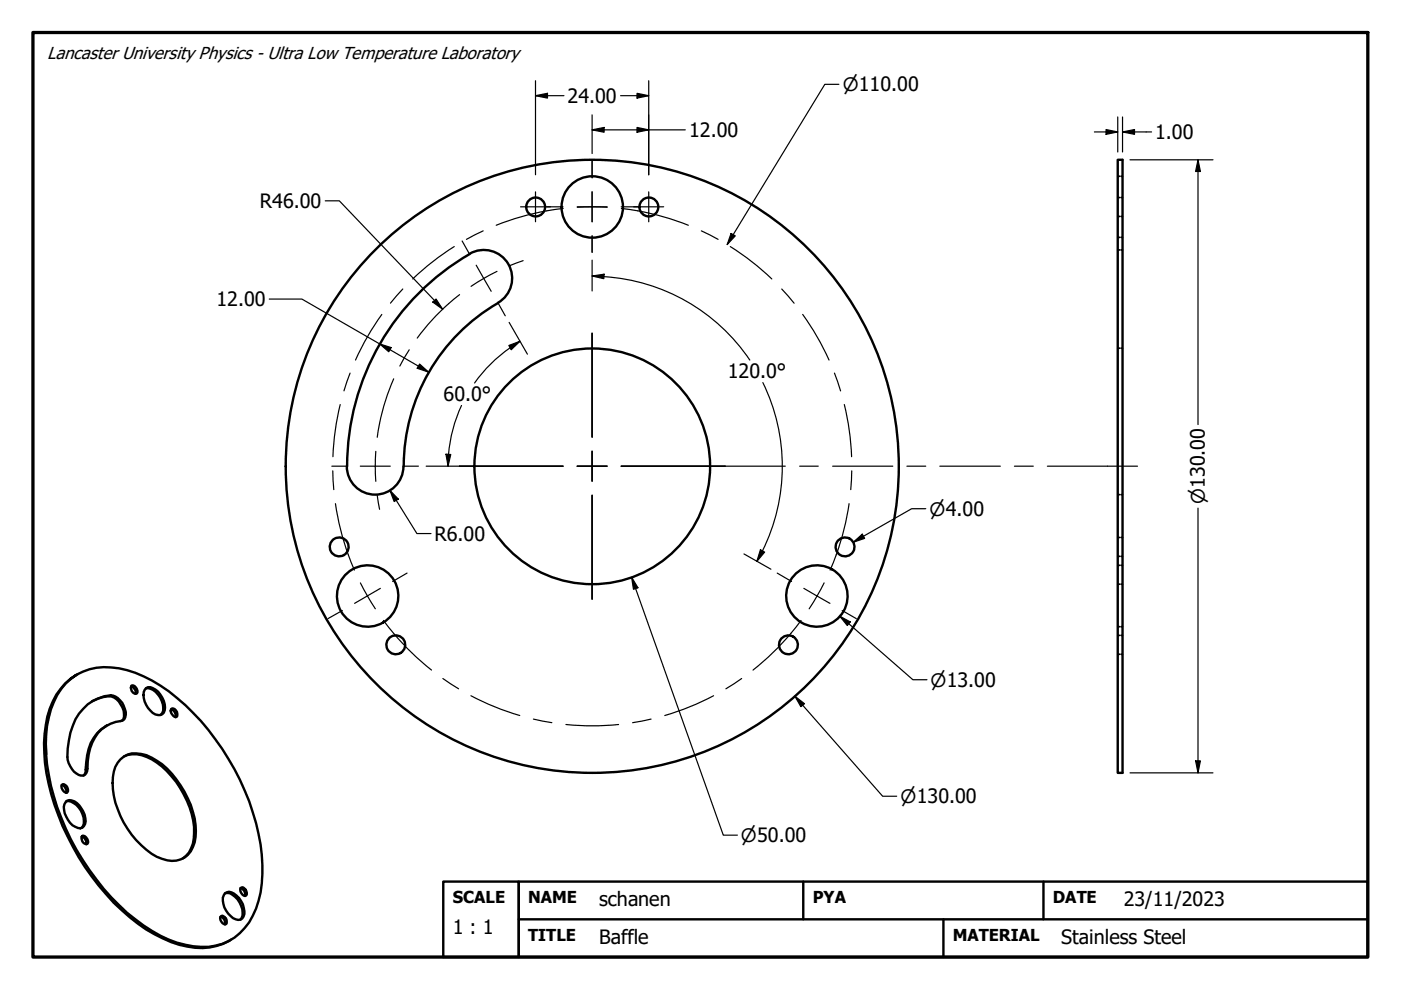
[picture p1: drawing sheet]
<svg xmlns="http://www.w3.org/2000/svg" width="297mm" height="210mm" viewBox="0 0 297 210" stroke-linecap="round" stroke-linejoin="round" font-family="sans-serif">
<!-- layer: Visible (ANSI) -->
<g fill="none" stroke="#000" stroke-width=".51">
<path d="M237 33.9h1v130h-1zM99.6 53.8a6 6 0 0 1 8.2 2.2 6 6 0 0 1-2.2 8.2M99.6 53.9a52 52 0 0 0-26 45M105.6 64.3a40 40 0 0 0-20 34.6M73.5 98.9a6 6 0 0 0 6 6 6 6 0 0 0 6-6M9.7 157.8a18.5 18.5 0 0 1 4.3-12.9 12.1 12.1 0 0 1 11.3-3.2 29.1 29.1 0 0 1 14 7.8 52.6 52.6 0 0 1 16.2 31.7 24.3 24.3 0 0 1-1.9 13 11.5 11.5 0 0 1-12.6 6.4 24.4 24.4 0 0 1-12.3-5.7 51.7 51.7 0 0 1-18.9-35l-.1-2.1 .1 2.1M14.9 144l1.2-.8a14.1 14.1 0 0 0-6.4 10.5 35.8 35.8 0 0 0 2.7 19.2 52.4 52.4 0 0 0 16.9 23 23.3 23.3 0 0 0 13.6 5.1 12 12 0 0 0 6.1-1.8M16.4 143l-.3 .2M17.7 150.3a8.5 8.5 0 0 1 6.2-2.8 4.1 4.1 0 0 1 2.6 4.6l-.5 .7a7.9 7.9 0 0 0-7.2 7.2l-.2 1.5a3.2 3.2 0 0 1-.6 2.7 2.2 2.2 0 0 1-2.8-1.2 5.2 5.2 0 0 1-.8-4.3 14 14 0 0 1 3.3-8.4zM19.5 148.7a7.4 7.4 0 0 1 4.1-1 4.4 4.4 0 0 1 2.6 4.8l-.4 .3M22.7 153.8a9.2 9.2 0 0 0-4.4 7.8l-.1 2.1-.5 .7M27.8 145.5l.3 .1a1.47 1.47 0 0 1 .6 1.5"/>
<path d="M27.9 145.3a1.25 1.25 0 0 1 1.1 1.7 1.12 1.12 0 0 1-1.1-.5 1.12 1.12 0 0 1 0-1.2zM30.9 146a3.1 3.1 0 0 1 3.1 1.9 3.1 3.1 0 0 1 .1 3.6M31 145.9a1.65 1.65 0 0 1 2 .3 4.4 4.4 0 0 1 1.7 4.9 1.81 1.81 0 0 1-2.8-.4 4.2 4.2 0 0 1-1.2-4.4zM36.3 150.4a1.34 1.34 0 0 1 .9 1.7M36.3 150.4l.1-.2a1.25 1.25 0 0 1 1.1 1.7 .76 .76 0 0 1-1.1-.5l-.1-.3zM13.1 166.5a1.37 1.37 0 0 1 .9 1.6M13.3 166.3a1.19 1.19 0 0 1 1 1.7 1.11 1.11 0 0 1-1.1-.6 1.11 1.11 0 0 1 .1-1.1zM13.9 170.1a1.34 1.34 0 0 1 1.8-.2 4.9 4.9 0 0 1 2.3 4.8 1.25 1.25 0 0 1-2.1 .6 4.8 4.8 0 0 1-2.2-4.8zM14 169.9a3.6 3.6 0 0 1 3.5 2.7 2.93 2.93 0 0 1-.2 2.9M17.3 177.4a1.47 1.47 0 0 1 1 1.6 1.19 1.19 0 0 1-.8-1.8 1.25 1.25 0 0 1 1 1.7l-.2 .1M25.5 161a4.4 4.4 0 0 1 4.5-1.1 13.8 13.8 0 0 1 8.3 6.6 16.9 16.9 0 0 1 3 12.1 4.8 4.8 0 0 1-6.9 3.5 15.6 15.6 0 0 1-7.3-6.4 16.5 16.5 0 0 1-3-12.1l.3-1zM26.3 160.4a6.3 6.3 0 0 1 5.9 .6 19.6 19.6 0 0 1 8.9 15.6 6.2 6.2 0 0 1-2.4 5.4"/>
<path d="M46.7 194.4a1.24 1.24 0 0 1 1 1.6M46.7 194.4l.2-.2a1.22 1.22 0 0 1 1.1 1.7 1.09 1.09 0 0 1-1.3-1.5zM47.7 189.4a1.47 1.47 0 0 1 1.9 .1 4.4 4.4 0 0 1 2 4.8 1.6 1.6 0 0 1-2.7-.1 4.2 4.2 0 0 1-1.5-4.4zM47.8 189.4a1.93 1.93 0 0 1 2 .8 4.5 4.5 0 0 1 1.4 4.4l-.2 .4M51 188.3a1.34 1.34 0 0 1 .9 1.7M51 188.3l.2-.1a1.16 1.16 0 0 1 1 1.6l-.2 .2a1.36 1.36 0 0 1-1-1.7z"/>
<circle cx="113.6" cy="43.9" r="2"/>
<circle cx="125.6" cy="43.9" r="6.5"/>
<circle cx="137.6" cy="43.9" r="2"/>
<circle cx="125.6" cy="98.9" r="25"/>
<circle cx="125.6" cy="98.9" r="65"/>
<circle cx="71.9" cy="116" r="2"/>
<circle cx="179.2" cy="116" r="2"/>
<circle cx="77.9" cy="126.4" r="6.5"/>
<circle cx="83.9" cy="136.7" r="2"/>
<circle cx="167.2" cy="136.7" r="2"/>
<circle cx="173.2" cy="126.4" r="6.5"/>
</g>
<!-- layer: Visible Narrow (ANSI) -->
<path d="M23.5 147.4l-.4 .2M18.5 163l-.3 .2" fill="none" stroke="#000" stroke-width=".38"/>
<!-- layer: Hidden (ANSI) -->
<g fill="none" stroke="#000" stroke-width=".38">
<path d="M237 37.4h.4M237.7 37.4h.3M237 53h.4M237 41.9h.4M237 45.9h.4M237 50.3h.4M237.7 53h.3M237.7 41.9h.3M237.7 45.9h.3M237.7 50.3h.3M237 73.8h.4M237.7 73.8h.3"/>
<path d="M237 104.9h.4M237 119.9h.4M237 114h.4M237 118h.4M237.7 104.9h.3M237.7 119.9h.3M237.7 114h.3M237.7 118h.3M237 134.7h.4M237 138.7h.4M237 132.9h.4M237 123.9h.4"/>
<path d="M237.7 134.7h.3M237.7 138.7h.3M237.7 132.9h.3M237.7 123.9h.3"/>
</g>
<!-- layer: Border (ANSI) -->
<path d="M7 6.9h283v196h-283z" fill="none" stroke="#000" stroke-width=".7"/>
<!-- layer: Title (ANSI) -->
<path d="M94 186.9h16v16h-16zM110 186.9h180v16h-180zM110 194.9h180M170.3 186.9v8M200 194.9v8M221.2 186.9v8" fill="none" stroke="#000" stroke-width=".51"/>
<!-- layer: Dimension (ANSI) -->
<g fill="none" stroke="#000" stroke-width=".25">
<path d="M113.5 17.1v20M135.1 19.8l2.4 .5-2.4 .5zM137.5 17.1v20M177.9 17.9h-3l-20.7 34M113.5 20.3l2.6-.5v1zM113.5 20.3h6.1M125.5 27.5l2.6-.5v1zM125.5 27.5h19.8M125.5 24.4v8.1M131.6 20.3h5.9M135.1 27l2.4 .5-2.4 .5zM232 28h5"/>
<path d="M234.5 27.5l2.5 .5-2.5 .5zM237 24.8v7.4M238 28l2.5-.5v1zM238 28h6.2M238 24.8v7.4M239.6 33.9h17.6M254 33.9l.5 2.5h-1zM254 33.9v56.1M69 42.6h2.9l22 23M125.5 58.5l2.6-.4-.1 1zM125.5 55.2v6.5M125.5 58.5l2.6 .1"/>
<path d="M128.1 58.7a40.3 40.3 0 0 1 30.9 17.6M155 49.5l.9 .5-1.7 1.9zM57.1 63.4h6.9l26.9 15.5M80.5 72.9l2.4 .8-.5 .9zM89 77.2l1.9 1.7-2.4-.8zM91.8 64l.7-.6 1.4 2.2zM107.9 73.3l2.3-.9-1.8 1.7zM107.9 68.4l3.9 6.7M108.2 73.7a30.6 30.6 0 0 0-7.6 7.5M110.2 72.4l-2.1 1.3M90.4 98.8h7M94.6 96.3l1 .1-.6 2.4z"/>
<path d="M95.1 96.4l-.1 2.4M97.9 86a30.6 30.6 0 0 0-2.8 10.4M161.7 81.1a40.3 40.3 0 0 1-1.2 37.9M82.7 104l1.8 1.8-.9 .5zM82.7 104l5.7 9.1h3M157.7 117.4l5.7 3.3M161.2 116.6l.9 .5-1.6 1.9zM180.9 115l1.9-1.7 .5 .8zM196.3 107.9h-3l-12.4 7.1M254 107.7v56.2M133.9 122.4l1.4 2.2-1 .3zM133.9 122.4l19.5 54.7h2.9"/>
<path d="M178.1 130.7l2.2 1.2-.7 .7zM178.1 130.7l15.4 13.4h3M168.5 147.6l2.1 1.6-.8 .6zM168.5 147.6l18.6 21.2h3M239.6 163.9h17.6M253.5 161.3h1l-.5 2.6z"/>
</g>
<g fill="#000">
<path d="M113.5 20.3l2.6-.5v1zM125.5 27.5l2.6-.5v1zM135.1 27l2.4 .5-2.4 .5zM135.1 19.8l2.4 .5-2.4 .5zM234.5 27.5l2.5 .5-2.5 .5zM238 28l2.5-.5v1zM254 33.9l.5 2.5h-1zM125.5 58.5l2.6-.4-.1 1zM155 49.5l.9 .5-1.7 1.9zM80.5 72.9l2.4 .8-.5 .9zM89 77.2l1.9 1.7-2.4-.8zM91.8 64l.7-.6 1.4 2.2z"/>
<path d="M107.9 73.3l2.3-.9-1.8 1.7zM94.6 96.3l1 .1-.6 2.4zM82.7 104l1.8 1.8-.9 .5zM161.2 116.6l.9 .5-1.6 1.9zM180.9 115l1.9-1.7 .5 .8zM133.9 122.4l1.4 2.2-1 .3zM178.1 130.7l2.2 1.2-.7 .7zM168.5 147.6l2.1 1.6-.8 .6zM253.5 161.3h1l-.5 2.6z"/>
</g>
<!-- layer: Center Mark (ANSI) -->
<g fill="none" stroke="#000" stroke-width=".25">
<path d="M125.5 34.2v3.5M98 51.1l1.4 2.6M101 56.2l3.1 5.6M110.4 43.9h6.3M113.5 40.7v6.3M115.9 43.9h3.5M122.4 43.9h6.3M125.5 40.7v6.3M125.5 50v3.5M131.7 43.9h3.6M134.4 43.9h6.3M137.5 40.7v6.3"/>
<path d="M105.7 64.4l1.4 2.6M125.5 70.6v22.1M70.4 98.8h3M76.4 98.8h6.3M85.7 98.8h3M97.4 98.8h22M122.4 98.8h6.3M125.5 95.7v6.3M131.7 98.8h22M125.5 105v22M72.6 129.4l-3.1 1.8M80.6 124.7l-5.4 3.2"/>
<path d="M86.3 121.5l-3.1 1.8M164.8 121.5l3 1.8M170.4 124.7l5.6 3.2M178.6 129.4l2.9 1.8"/>
</g>
<!-- layer: Centerline (ANSI) -->
<g fill="none" stroke="#000" stroke-width=".25">
<path d="M96.3 52.3l-5 3.5-3.8 3.3M102.4 48.9l-3.5 1.9M105.4 57.5l-2.8 1.5-2.7 1.7M110.9 55.3l-2.8 1M119.4 44.2a55.1 55.1 0 0 0-14.2 3.6M122.4 43.9h6.3M131.7 44.2a55 55 0 0 1 14.2 3.6M148.7 48.9l3.6 1.9M154.8 52.3l4.2 2.9 4.6 3.9M74.2 79.1l-1.3 3.8M81 66.7l-3.3 5.1-2.3 4.5M85.4 61.3l-2.6 3"/>
<path d="M86.8 74.2l-2 3.4M97.4 62.5a46 46 0 0 0-8.9 9.2M165.7 61.3l2.7 3M170.2 66.7l2.8 4.2 2.8 5.4M176.9 79.1l1.3 3.8M70.6 99.8l.2 4M72.1 85.8l-1.1 6-.4 5M79.7 95.7l-.1 3.2 .1 3.1M83.5 80.3a46 46 0 0 0-3.5 12.4M97.4 98.8h22M122.4 98.8h6.3M131.7 98.8h34.8"/>
<path d="M169.5 98.8h4M176.5 98.8h12.8M179 85.8l1 5 .6 6M180.6 99.8l-.2 4M192.3 98.8h4M199.3 98.8h12.8M215.1 98.8h4M222.1 98.8h19.1M71.1 106.8a55 55 0 0 0 4 14.1M80 105l.5 3M180 106.8a55 55 0 0 1-4 14.1M76.4 123.6l3.2 5.5"/>
<path d="M81.3 131.5a55 55 0 0 0 10.2 10.6M169.8 131.6a55 55 0 0 1-10.2 10.5M174.7 123.6l-3.1 5.5M93.9 143.9l3.3 2.1M99.8 147.5l5.6 2.6 4.8 1.6M113.1 152.5l3.9 .7M120 153.6l6.1 .3 5.1-.3M138 152.5l-3.9 .7M151.3 147.5l-4.6 2.2-5.8 2M157.2 143.9l-3.3 2.1"/>
</g>
<g font-size="4.2">
<text x="120.3" y="21.8">24.00</text>
<text x="146.1" y="29.1">12.00</text>
<text x="244.9" y="29.5">1.00</text>
<text x="55.1" y="44.1">R46.00</text>
<text x="45.9" y="64.9">12.00</text>
<text x="154.3" y="80.2">120.0°</text>
<text x="94" y="85.1">60.0°</text>
<text x="92.1" y="114.7">R6.00</text>
<text x="96" y="198">1 : 1</text>
<text x="127" y="192.1">schanen</text>
<text x="238.3" y="192.1">23/11/2023</text>
<text x="127" y="200.1">Baffle</text>
<text x="225" y="200.1">Stainless Steel</text>
</g>
<g font-size="3.9">
<text x="178.7" y="19.3">⌀110.00</text>
<text x="255.5" y="106.9" transform="rotate(-90 255.5 106.9)">⌀130.00</text>
<text x="197.1" y="109.3">⌀4.00</text>
<text x="197.3" y="145.6">⌀13.00</text>
<text x="190.9" y="170.3">⌀130.00</text>
<text x="157.1" y="178.5">⌀50.00</text>
</g>
<text font-size="3.7" x="10" y="12.5">Lancaster University Physics - Ultra Low Temperature Laboratory</text>
<g font-size="3.5">
<text x="96" y="191.5">SCALE</text>
<text x="112" y="191.4">NAME</text>
<text x="172.3" y="191.4">PYA</text>
<text x="223.2" y="191.4">DATE</text>
<text x="112" y="199.4">TITLE</text>
<text x="202" y="199.4">MATERIAL</text>
</g>
</svg>
